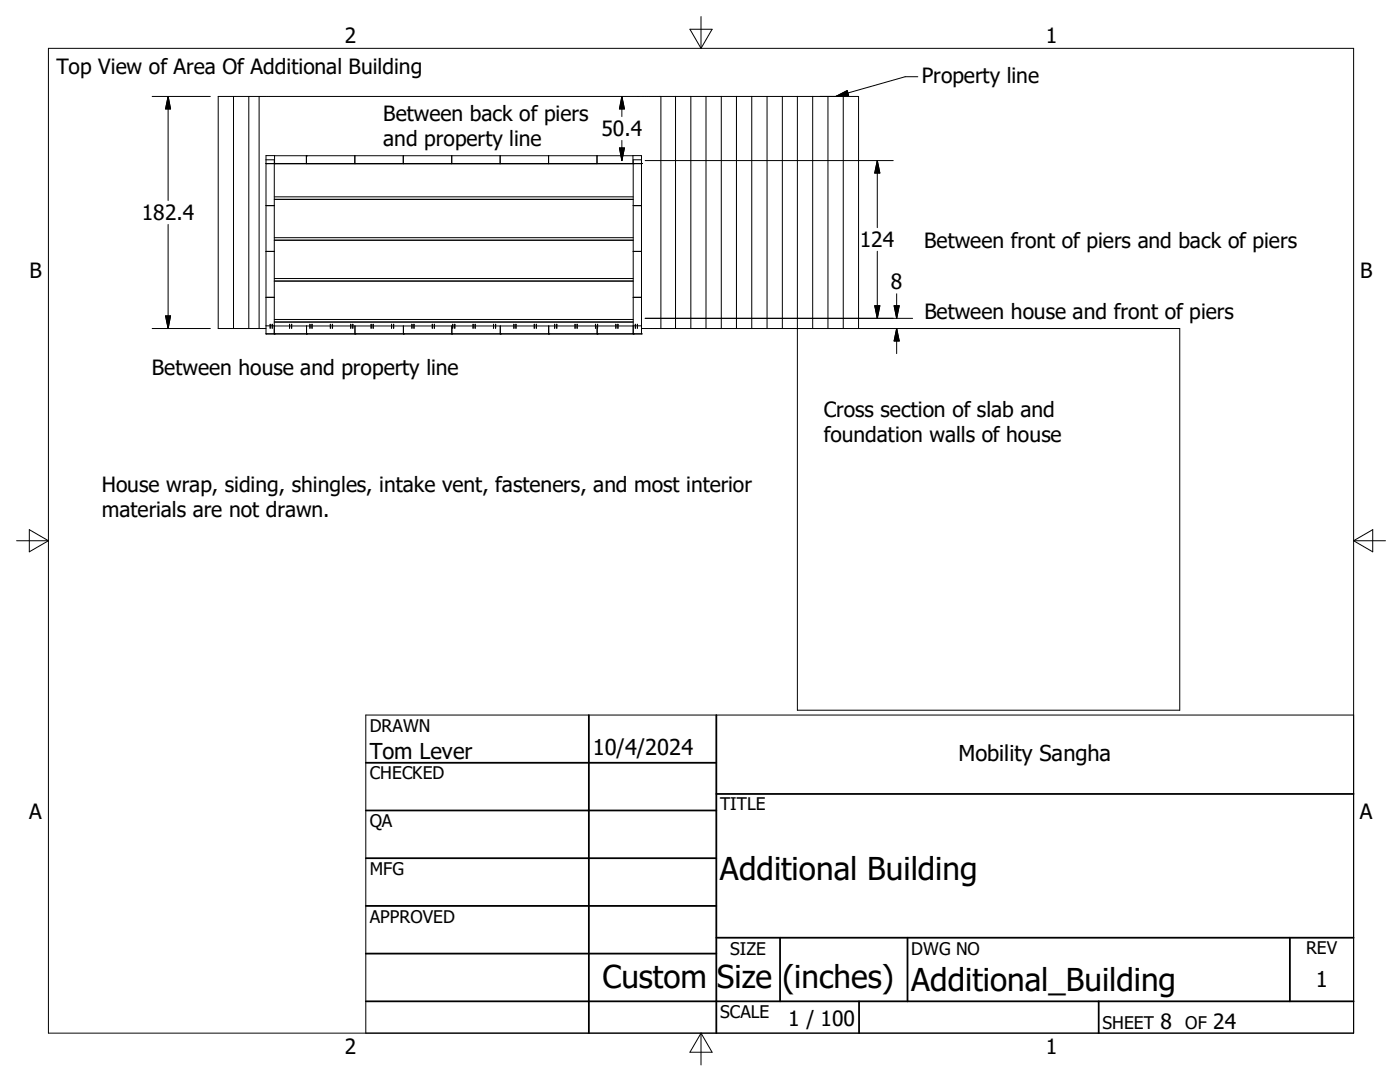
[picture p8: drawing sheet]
<svg xmlns="http://www.w3.org/2000/svg" width="279mm" height="216mm" viewBox="0 0 279 216" stroke-linecap="round" stroke-linejoin="round" font-family="sans-serif">
<g fill="none" stroke="#000" stroke-width=".2">
<path d="M9.7 9.6h260.4v196.6h-260.4zM30.4 19.2h11.6M33.6 19.2v20.8M33.6 19.2l.4 2.5h-1zM46.6 19.2v46.4M49.7 19.2v46.4M51.7 19.2v46.4M124.1 19.2l.5 2.5h-1zM124.1 19.2v4.1M131.9 19.2v46.4M134.8 19.2v46.4M137.7 5.8h4.4l-2.2 3.8z"/>
<path d="M137.9 19.2v46.4M139.9 3.3v6.3M140.9 19.2v46.4M143.9 19.2v46.4M147 19.2v46.4M150 19.2v46.4M153.1 19.2v46.4M156.1 19.2v46.4M159.1 19.2v122.5h76.3v-76.1h-107.4M162.2 19.2v46.4M165.2 19.2v46.4M166.8 19.2l2.3-1.1 .3 .9z"/>
<path d="M168.3 19.2v46.4M183.2 15.3h-2.5l-13.9 3.9M53.1 32.6h.1M53.1 32.6h74.9M53.1 31.9h1.6v34.7M54.7 32.6h.1M54.7 39.3h71.7M54.7 39.8h71.7M54.8 32.6h.1M54.8 31.1h71.5M54.8 32.6v-1.6h-1.7v35.6M61.2 31.1h.1"/>
<path d="M61.2 31.1v1.5M70.8 31.1v1.5M80.5 31.1v1.5M90.1 31.1v1.5M99.8 31.1v1.5M109.5 31.1v1.5M119.1 31.1v1.5M123.6 29.5h1l-.5 2.5zM124.1 28v4M126.3 32.6h.1M126.3 32.6v-1.6h1.7v35.6M126.4 32.6h.1"/>
<path d="M128 32.6h.1M128 31.9h-1.6v34.7M128.8 32h49.5M175.1 32v13.4M175.1 32l.5 2.5h-1zM33.6 44.8v20.8M53.1 41h1.6M53.1 50.2h1.6M53.1 59.3h1.6M54.7 47.4h71.7M54.7 47.9h71.7M54.7 55.6h71.7"/>
<path d="M54.7 56.1h71.7M126.4 41h1.6M126.4 50.2h1.6M126.4 59.3h1.6M175.1 50.1v13.4M178.9 58.6v4.9M30.4 65.6h11.6M33 63h1l-.4 2.6zM53.1 66.6h.1M53.1 65.6h-9.6v-46.4h127.8v46.4M53.1 66.6h74.9M53.1 65h1.6"/>
<path d="M53.9 64.7v.8M54.3 64.7v.8M54.7 66.6h.1M54.7 63.7h71.7M54.7 64.3h71.7M54.7 65h3.5M57.8 64.7h.1M57.8 65.5h.1M57.8 64.7v.8M58.2 64.7v.8zM58.2 65h4M61.2 66.6h.1"/>
<path d="M61.2 65v1.6M61.8 64.7v.8M62.2 64.7l.1 .8zM62.3 65h4M65.9 64.7v.8M66.3 64.7l.1 .8zM66.4 65h4M70 64.7h.1M70 65.5h.1M70 64.7v.8M70.4 64.7v.8zM70.4 65h4.1"/>
<path d="M70.8 66.6h.1M70.8 65v1.6M74 64.7v.8M74.5 64.7v.8zM74.5 65h4M78.1 64.7h.1M78.1 65.5h.1M78.1 64.7v.8M78.5 64.7l.1 .8zM78.6 65h4M80.5 66.6h.1M80.5 65v1.6"/>
<path d="M82.2 64.7v.8M82.6 64.7v.8zM82.6 65h4.1M86.3 64.7h.1M86.3 65.5h.1M86.3 64.7v.8M86.7 64.7v.8zM86.7 65h4M90.2 66.6h.1M90.2 65v1.6M90.3 64.7v.8M90.7 64.7l.1 .8z"/>
<path d="M90.8 65h4M94.4 64.7h.1M94.4 65.5h.1M94.4 64.7v.8M94.8 64.7l.1 .8zM94.9 65h4M98.5 64.7h.1M98.5 65.5h.1M98.5 64.7v.8M98.9 64.7v.8zM98.9 65h4M99.8 66.6h.1"/>
<path d="M99.8 65v1.6M102.5 64.7v.8M102.9 64.7l.1 .8zM103 65h4M106.6 64.7h.1M106.6 65.5h.1M106.6 64.7v.8M107 64.7l.1 .8zM107.1 65h4M109.5 66.6h.1M109.5 65v1.6M110.7 64.7v.8"/>
<path d="M111.1 64.7v.8zM111.1 65h4.1M114.7 64.7h.1M114.7 65.5h.1M114.8 64.7v.8M115.2 64.7v.8zM115.2 65h4M118.8 64.7v.8M119.2 66.6h.1M119.2 65v1.6M119.2 64.7l.1 .8zM119.3 65h4"/>
<path d="M122.9 64.7v.8M123.3 64.7v.8zM123.3 65h3.1M126.4 66.6h.1M126.4 65h1.6M126.8 64.7v.8M127.2 64.7v.8M128 66.6h.1M128.8 63.5h53.3M174.6 61h1l-.5 2.5zM178.4 61h1.1l-.6 2.5zM178.9 65.6v5"/>
<path d="M178.9 65.6l.6 2.4h-1.1zM3.3 107.9h6.4M5.8 105.7l3.9 2.2-3.9 2.2zM270.1 107.9h6.4M270.1 107.9l3.9-2.2v4.4zM270.1 142.7h-197.1v63.5M139.9 206.2v6.3M139.9 206.2l2.2 3.8h-4.4z"/>
</g>
<g fill="none" stroke="#000" stroke-width=".36">
<path d="M73 152.2h70M117.5 142.7v63.5M143 158.4h127.1M143 142.7v63.5M73 161.7h70M73 171.2h70M73 180.8h70M73 190.3h70M73 199.8h197.1M143 187.1h127.1M155.7 187.1v12.7M171.4 199.8v6.4"/>
<path d="M181.1 187.1v12.7M219.3 199.8v6.4M257.4 187.1v12.7"/>
</g>
<path d="M166.8 19.2l2.3-1.1 .3 .9zM33.6 19.2l.4 2.5h-1zM123.6 29.5h1l-.5 2.5zM124.1 19.2l.5 2.5h-1zM175.1 32l.5 2.5h-1zM33 63h1l-.4 2.6zM174.6 61h1l-.5 2.5zM178.4 61h1.1l-.6 2.5zM178.9 65.6l.6 2.4h-1.1z" fill="#000" stroke="#000" stroke-width=".2"/>
<g font-size="6.3">
<text x="143.7" y="175.6">Additional Building</text>
<text x="120.2" y="197.1">Custom Size (inches)</text>
<text x="181.9" y="197.7">Additional_Building</text>
</g>
<g font-size="4.4">
<text x="73.8" y="151.4">Tom Lever</text>
<text x="118.3" y="150.7">10/4/2024</text>
<text x="191.3" y="151.8">Mobility Sangha</text>
<text x="262.6" y="196.9">1</text>
</g>
<g font-size="4.2">
<text x="68.8" y="8.6">2</text>
<text x="208.7" y="8.6">1</text>
<text x="11.3" y="14.8">Top View of Area Of Additional Building</text>
<text x="184" y="16.5">Property line</text>
<text x="76.5" y="24.2">Between back of piers</text>
<text x="76.5" y="29.2">and property line</text>
<text x="120.1" y="27.2">50.4</text>
<text x="28.3" y="43.9">182.4</text>
<text x="171.6" y="49.4">124</text>
<text x="184.4" y="49.5">Between front of piers and back of piers</text>
<text x="5.9" y="55.5">B</text>
<text x="177.8" y="57.7">8</text>
<text x="271.4" y="55.5">B</text>
<text x="184.5" y="63.7">Between house and front of piers</text>
<text x="30.3" y="74.9">Between house and property line</text>
<text x="164.4" y="83.2">Cross section of slab and</text>
<text x="164.4" y="88.2">foundation walls of house</text>
<text x="20.3" y="98.2">House wrap, siding, shingles, intake vent, fasteners, and most interior</text>
<text x="20.3" y="103.2">materials are not drawn.</text>
<text x="5.8" y="163.4">A</text>
<text x="271.4" y="163.4">A</text>
<text x="157.3" y="204.7">1 / 100</text>
<text x="231.6" y="205.3">8</text>
<text x="242.1" y="205.3">24</text>
<text x="68.8" y="210.2">2</text>
<text x="208.7" y="210.2">1</text>
</g>
<g font-size="3.5">
<text x="73.8" y="146">DRAWN</text>
<text x="73.8" y="155.5">CHECKED</text>
<text x="143.7" y="161.7">TITLE</text>
<text x="73.8" y="165.1">QA</text>
<text x="73.8" y="174.6">MFG</text>
<text x="73.8" y="184.1">APPROVED</text>
<text x="145.7" y="190.5">SIZE</text>
<text x="181.9" y="190.5">DWG NO</text>
<text x="260.6" y="190.4">REV</text>
<text x="143.7" y="203.1">SCALE</text>
<text x="220" y="205.3">SHEET</text>
<text x="236.5" y="205.3">OF</text>
</g>
</svg>
